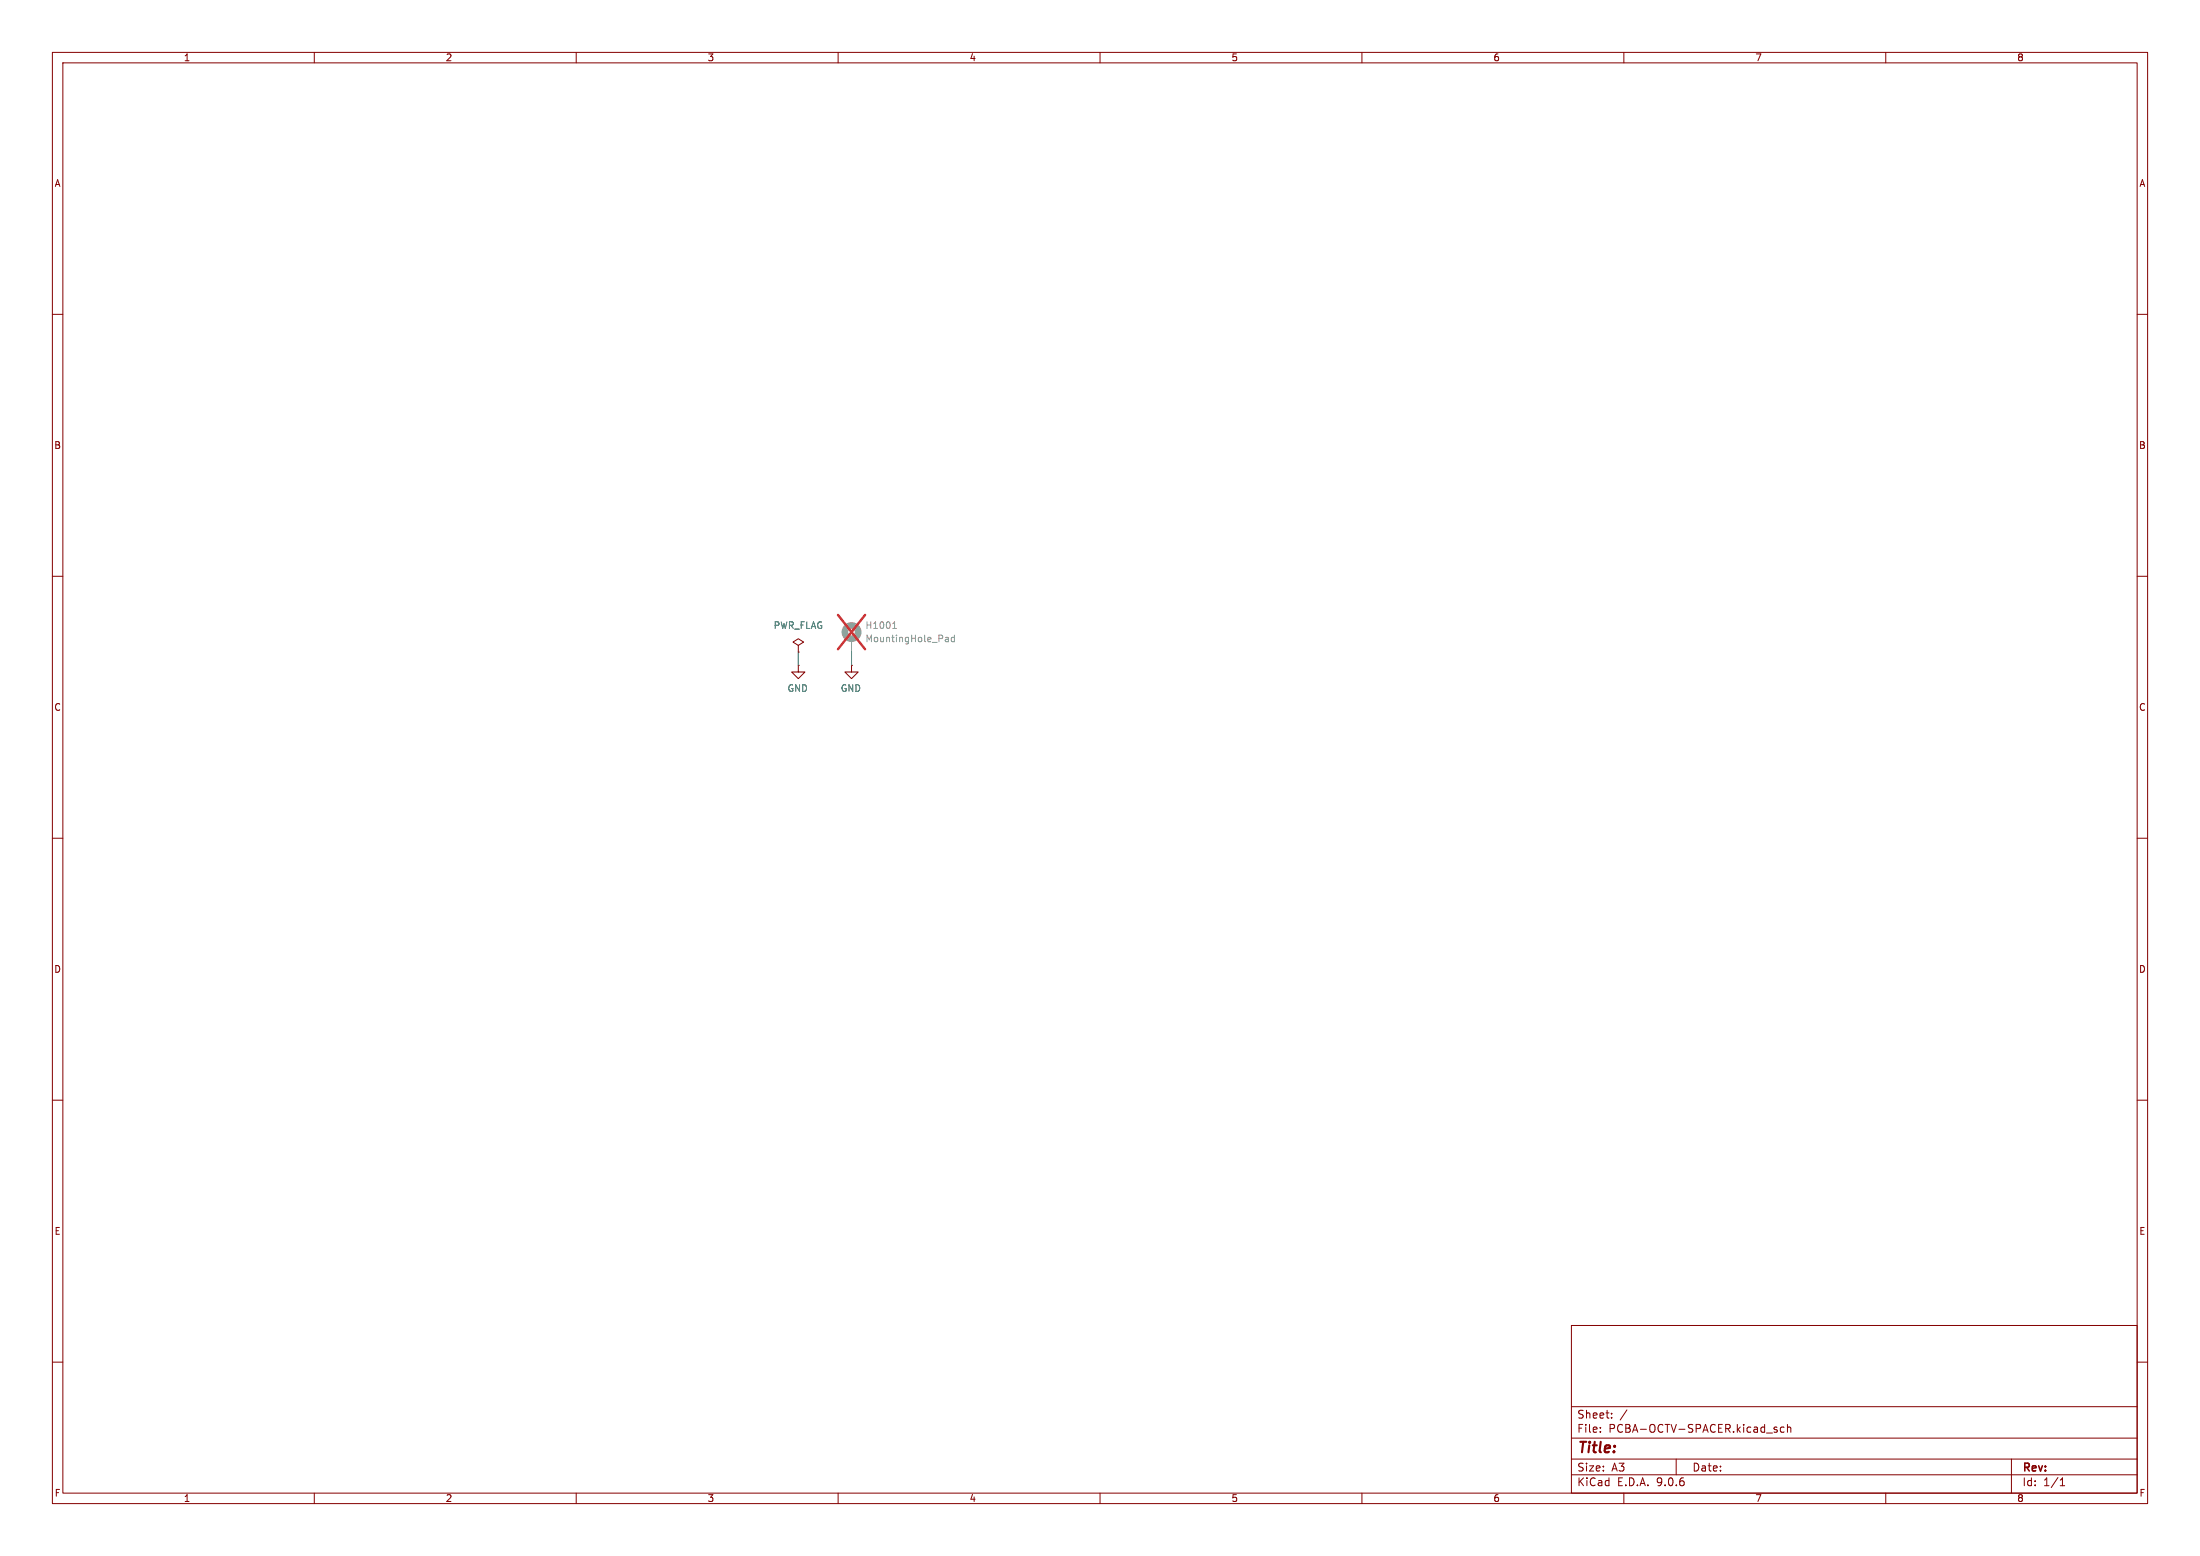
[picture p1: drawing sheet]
<svg xmlns="http://www.w3.org/2000/svg" width="420mm" height="297mm" viewBox="0 0 420 297" stroke-linecap="round" stroke-linejoin="round" font-family="sans-serif">
<g fill="none" stroke="#840000" stroke-width=".19">
<path d="M10 10h400v277h-400zM12 12h396v273h-396zM60 10v2M110 10v2M160 10v2M210 10v2M260 10v2M310 10v2M360 10v2M10 60h2M408 60h2M10 110h2"/>
<path d="M408 110h2M152.4 123.2l1-.6-1-.7-1 .7 1 .6v1.3M152.4 124.5h.1M152.4 127v1.3h-1.3l1.3 1.2 1.3-1.2h-1.3M152.4 127h.1M162.6 127v1.3h-1.3l1.3 1.2 1.2-1.2h-1.2M162.6 127h.1M10 160h2M408 160h2M10 210h2M408 210h2M300 253h108v32h-108z"/>
<path d="M10 260h2M300 278.5h108M300 274.5h108M300 268.5h108M305.5 273.2v.2M305.5 272.5v.1M307.7 270.5v.2M307.7 269.8v.1M310.6 269.1l-1.3 1.9M320 278.5v3M338.9 272.9l.3 .1 .1 .2-.2 .2h-.3M338.9 272.4l.3 .1"/>
<path d="M340.6 272.5l-.4-.1-.3 .3 .1 .6h.6M341.2 272.5l.2-.1 .4 .1 .1 .9M341.2 271.9v1.5M384 278.5v6.5M408 260h2M60 285v2M110 285v2M160 285v2M210 285v2M260 285v2M300 281.5h108M310 285v2"/>
<path d="M360 285v2M393.3 283.6h.9M393.3 282.5l.4-.4v1.5"/>
</g>
<circle cx="162.6" cy="120.6" r="1.27" fill="none" stroke="#9c9b98" stroke-width="1.3"/>
<path d="M162.6 121.9v2.6" fill="none" stroke="#9c9b98" stroke-width=".19"/>
<path d="M170.4 120h.7M170.5 119l.3-.3v1.3M180.6 121.7l.5 .1v.7M181.1 122.4l-.5 .1M181.1 122h-.5M182.2 121.7h-.4l-.2 .2 .1 .5h.5M182.2 121.2v1.3" fill="none" stroke="#939391" stroke-width=".19"/>
<path d="M160 117.4l5.2 6.5M165.2 117.4l-5.2 6.5" fill="none" stroke="#e12e31" stroke-width=".46"/>
<path d="M152.4 124.5v2.5M162.6 124.5v2.5" fill="none" stroke="#009600" stroke-width=".19"/>
<text font-size="2.8" fill="#840000" x="301" y="277.9">Title:</text>
<g font-size="2.1" fill="#840000">
<text x="301" y="273.7">File:</text>
<text x="301" y="271">Sheet:</text>
<text x="307.1" y="273.7">PCBA-OCTV-SPACER.kicad_sch</text>
<text x="301" y="281.1">Size:</text>
<text x="307.6" y="281.1">A3</text>
<text x="323" y="281.1">Date:</text>
<text x="386" y="281.3">Rev:</text>
<text x="301" y="283.9">KiCad</text>
<text x="308.7" y="283.9">E.D.A.</text>
<text x="316.3" y="283.9">9.0.6</text>
<text x="386" y="283.9">Id:</text>
<text x="390.1" y="283.9">1/1</text>
</g>
<g font-size="1.8" fill="#840000">
<text x="35" y="11.9">1</text>
<text x="85" y="11.9">2</text>
<text x="135" y="11.9">3</text>
<text x="185" y="11.9">4</text>
<text x="235" y="11.9">5</text>
<text x="285" y="11.9">6</text>
<text x="335" y="11.9">7</text>
<text x="385" y="11.9">8</text>
<text x="10.3" y="35.9">A</text>
<text x="408.3" y="35.9">A</text>
<text x="10.3" y="85.9">B</text>
<text x="408.2" y="85.9">B</text>
<text x="10.3" y="135.9">C</text>
<text x="408.2" y="135.9">C</text>
<text x="10.3" y="185.9">D</text>
<text x="408.2" y="185.9">D</text>
<text x="10.3" y="235.9">E</text>
<text x="408.3" y="235.9">E</text>
<text x="10.3" y="285.9">F</text>
<text x="35" y="286.9">1</text>
<text x="85" y="286.9">2</text>
<text x="135" y="286.9">3</text>
<text x="185" y="286.9">4</text>
<text x="235" y="286.9">5</text>
<text x="285" y="286.9">6</text>
<text x="335" y="286.9">7</text>
<text x="385" y="286.9">8</text>
<text x="408.3" y="285.9">F</text>
</g>
<g font-size="1.8" fill="#006464">
<text x="147.6" y="120.2">PWR_FLAG</text>
<text x="150.2" y="132.3">GND</text>
<text x="160.4" y="132.3">GND</text>
</g>
<g font-size="1.8" fill="#939391">
<text x="165.1" y="120.2">H1001</text>
<text x="165.1" y="122.8">MountingHole_Pad</text>
</g>
</svg>
